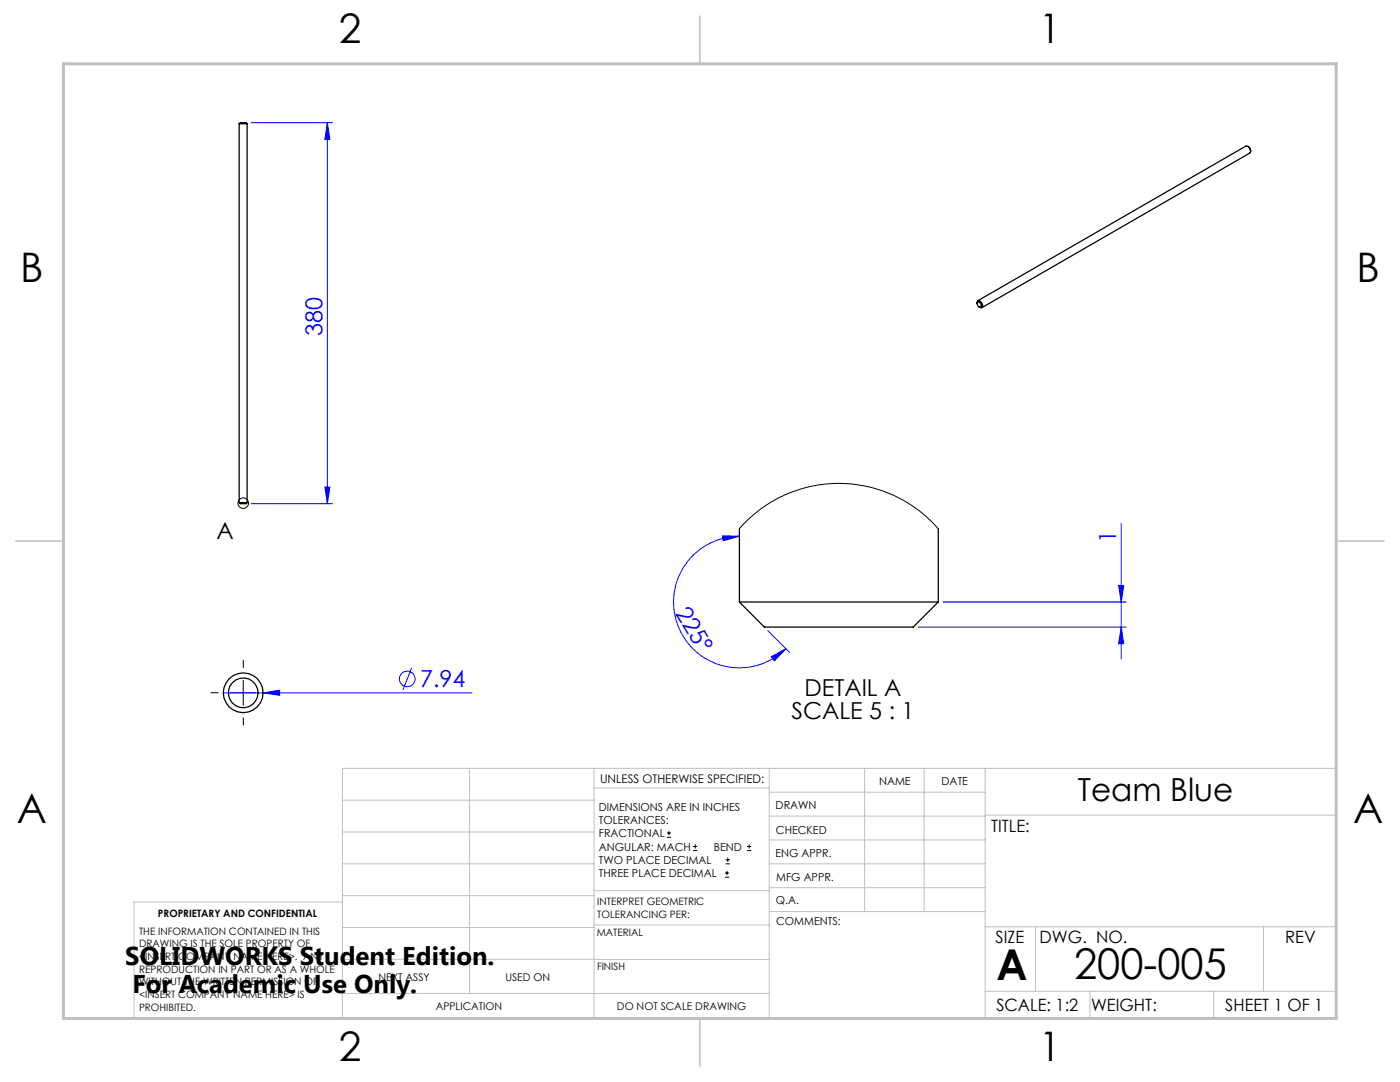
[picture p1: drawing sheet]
<svg xmlns="http://www.w3.org/2000/svg" width="279mm" height="216mm" viewBox="0 0 279 216" stroke-linecap="round" stroke-linejoin="round" font-family="sans-serif">
<g fill="none" stroke="#00f" stroke-width=".2">
<path d="M50.1 24.5h16.2M65.3 24.5l.5 3.3h-1zM65.3 24.5v76M64.8 97.2h1l-.5 3.3zM50.1 100.5h16.2M144.2 106.9l3.4 .1-3.3 .9zM147.6 107a13.1 13.1 0 0 0-12.2 18.2 13.1 13.1 0 0 0 21.4 4.2M223.2 116.8h1.1l-.5 3.3zM223.8 104.4v27.1M44.6 138.3h49.6M52.5 138.3l3.3-.6v1zM82.2 133.2l-1.8 4.5"/>
<path d="M153.2 125.8l4.4 4.3M153.9 131.1l2.9-1.7-2.2 2.5zM183.2 125.1h41.6M188.2 120.1h36.6M223.8 125.1l.5 3.3h-1.1z"/>
<circle cx="81.3" cy="135.5" r="1.56"/>
</g>
<g fill="none" stroke="#000" stroke-width=".2">
<path d="M46 138.3h5M48.5 135.7v5.1M133.1 167.1h.8M133.1 166.2h.8M133.5 165.8v.9M138.3 169.7h.8M138.3 168.9h.8M138.7 168.5v.8M144.7 175h.8M144.7 174.2h.8M144.8 172.4h.9M144.8 171.6h.9"/>
<path d="M145.1 173.8v.8M145.2 171.1v.9M149.1 169.7h.8M149.1 168.9h.8M149.5 168.5v.8"/>
<circle cx="48.5" cy="100.4" r="1.06"/>
</g>
<path d="M43.6 138.2h-1.5M48.6 133.2v-1.4M53.6 138.2h1.4M48.6 143.2v1.5" fill="none" stroke="#000" stroke-width=".2" stroke-dasharray="15.2 1.3 1.3 1.3"/>
<g fill="none" stroke="#c0c0c0" stroke-width=".2">
<path d="M68.3 159.7h50.3M93.7 153.3v44.9M118.6 153.3v49.9M118.6 157.2h34.9M153.5 153.3v49.9M153.5 158.1h43.1M172.5 153.3v28.6M184.4 153.3v28.6M196.6 153.3v49.9M68.3 180h-41.6v23.2h240v-49.9h-198.4v49.9M68.3 178.7h50.3M68.3 172.4h50.3"/>
<path d="M68.3 166h50.3M118.6 177.7h35M153.5 167.6h43.1M153.5 162.8h43.1M153.5 172.4h43.1M153.5 177.1h43.1M196.6 162.7h70.1M68.3 198.2h85.2M68.3 191.4l85.2 .1M68.3 185.1h50.3M118.6 184.6h35M153.6 181.9h43"/>
<path d="M196.6 197.8h70.1M196.6 184.9h70.1M206.7 184.9v12.9M217.5 197.8v5.4M242.2 197.8v5.4M252.2 184.9v12.9"/>
</g>
<path d="M139.7 3.2v9.5M3.1 107.9h9.6M266.7 107.9h9.5M139.7 203.2v9.6" fill="none" stroke="#c0c0c0" stroke-width=".3"/>
<path d="M12.7 12.7h254v190.5h-254z" fill="none" stroke="#c0c0c0" stroke-width=".6"/>
<g fill="#00f">
<path d="M52.5 138.3l3.3-.6v1z"/>
<path d="M65.3 24.5l.5 3.3h-1zM64.8 97.2h1l-.5 3.3zM223.2 116.8h1.1l-.5 3.3zM223.8 125.1l.5 3.3h-1.1z"/>
<path d="M153.9 131.1l2.9-1.7-2.2 2.5zM144.2 106.9l3.4 .1-3.3 .9z"/>
</g>
<g fill="none" stroke="#000" stroke-width=".25">
<path d="M47.7 24.7h1.6M47.7 24.7l.2-.2h1.2l.2 .2M47.7 24.7v75.6M49.3 24.7v75.6M249 29.2a.96 .96 0 0 1 .6 1M249.6 30.2a.96 .96 0 0 0-1-1l-53.4 30.8M249.6 30.2l-.2 .4-53.4 30.8M195 60.5a.41 .41 0 0 1 .2-.5 .41 .41 0 0 1 .5 .2 .66 .66 0 0 1 .5 .6 .66 .66 0 0 1-.5 .6l-.3-.1M195.1 60.3a.61 .61 0 0 1 .6 .4 .61 .61 0 0 1-.1 .6 .76 .76 0 0 1-.5-1zM47.7 100.3h1.6M47.7 100.3l.2 .2h1.2l.2-.2M147.6 105.5v14.6"/>
<path d="M187.3 105.5v14.6M147.6 120.1h39.7M147.6 120.1l4.9 5h29.7l5.1-5"/>
<circle cx="48.5" cy="138.2" r="4"/>
<circle cx="48.5" cy="138.3" r="2.97"/>
</g>
<path d="M147.6 105.5l1.9-2 2.4-2 2.8-1.8 2-1 2.8-1 2.5-.7 2.7-.4 2.2-.2 3.2 .2 2.5 .4 2.9 .8 2.8 1 2.9 1.5 2 1.4 2.5 2.1 1.6 1.7" fill="none" stroke="#000" stroke-width=".2"/>
<g font-size="8.5">
<text x="198.9" y="195.5">A</text>
<text x="214.4" y="195.4">200-005</text>
</g>
<g font-size="8.1">
<text x="67.6" y="8.6">2</text>
<text x="207.3" y="8.6">1</text>
<text x="4" y="56.2">B</text>
<text x="270.7" y="56.2">B</text>
<text x="3.3" y="164.1">A</text>
<text x="270" y="164.1">A</text>
<text x="67.6" y="211.7">2</text>
<text x="207.3" y="211.7">1</text>
</g>
<text font-size="6.3" x="215.1" y="159.9">Team Blue</text>
<g font-size="5.1">
<text x="25" y="192.5">SOLIDWORKS Student Edition.</text>
<text x="26.4" y="198.1">For Academic Use Only.</text>
</g>
<g font-size="4.7" fill="#00f">
<text x="64.3" y="67.1" transform="rotate(-90 64.3 67.1)">380</text>
<text x="222.8" y="108.3" transform="rotate(-90 222.8 108.3)">1</text>
<text x="134.7" y="122.2" transform="rotate(59 134.7 122.2)">225°</text>
<text x="83.9" y="137.2">7.94</text>
</g>
<g font-size="4.7">
<text x="43.2" y="107.5">A</text>
<text x="158" y="143.5">SCALE 5 : 1</text>
<text x="160.6" y="138.9">DETAIL A</text>
</g>
<g font-size="3.4">
<text x="197.8" y="166">TITLE:</text>
<text x="198.7" y="188.1">SIZE</text>
<text x="207.5" y="188.1">DWG. NO.</text>
<text x="256.5" y="188.2">REV</text>
<text x="198.8" y="201.7">SCALE: 1:2</text>
<text x="217.7" y="201.8">WEIGHT:</text>
<text x="244.5" y="201.7">SHEET 1 OF 1</text>
</g>
<text font-size="2.4" x="119.8" y="156.2">UNLESS OTHERWISE SPECIFIED:</text>
<g font-size="2.2">
<text x="119.5" y="161.8">DIMENSIONS ARE IN INCHES</text>
<text x="154.8" y="161.4">DRAWN</text>
<text x="175.4" y="156.6">NAME</text>
<text x="187.9" y="156.7">DATE</text>
<text x="119.5" y="164.4">TOLERANCES:</text>
<text x="119.5" y="167.1">FRACTIONAL</text>
<text x="154.9" y="166.3">CHECKED</text>
<text x="119.5" y="169.7">ANGULAR: MACH</text>
<text x="119.5" y="172.4">TWO PLACE DECIMAL</text>
<text x="142.5" y="169.7">BEND</text>
<text x="154.8" y="171">ENG APPR.</text>
<text x="119.5" y="175">THREE PLACE DECIMAL</text>
<text x="154.9" y="175.7">MFG APPR.</text>
<text x="154.9" y="180.4">Q.A.</text>
<text x="154.9" y="184.6">COMMENTS:</text>
</g>
<g font-size="2.1">
<text x="75.5" y="195.7">NEXT ASSY</text>
<text x="100.9" y="195.7">USED ON</text>
<text x="86.9" y="201.5">APPLICATION</text>
<text x="123.1" y="201.6">DO NOT SCALE DRAWING</text>
</g>
<g font-size="2">
<text x="31.5" y="182.9">PROPRIETARY AND CONFIDENTIAL</text>
<text x="119.2" y="180.6">INTERPRET GEOMETRIC</text>
<text x="119.2" y="183.1">TOLERANCING PER:</text>
<text x="27.8" y="186.5">THE INFORMATION CONTAINED IN THIS</text>
<text x="27.8" y="189">DRAWING IS THE SOLE PROPERTY OF</text>
<text x="27.8" y="191.6">&lt;INSERT COMPANY NAME HERE&gt;. ANY</text>
<text x="119.1" y="186.7">MATERIAL</text>
<text x="27.8" y="194.1">REPRODUCTION IN PART OR AS A WHOLE</text>
<text x="27.8" y="196.6">WITHOUT THE WRITTEN PERMISSION OF</text>
<text x="119.1" y="193.5">FINISH</text>
<text x="27.8" y="199.1">&lt;INSERT COMPANY NAME HERE&gt; IS</text>
<text x="27.8" y="201.7">PROHIBITED.</text>
</g>
</svg>
